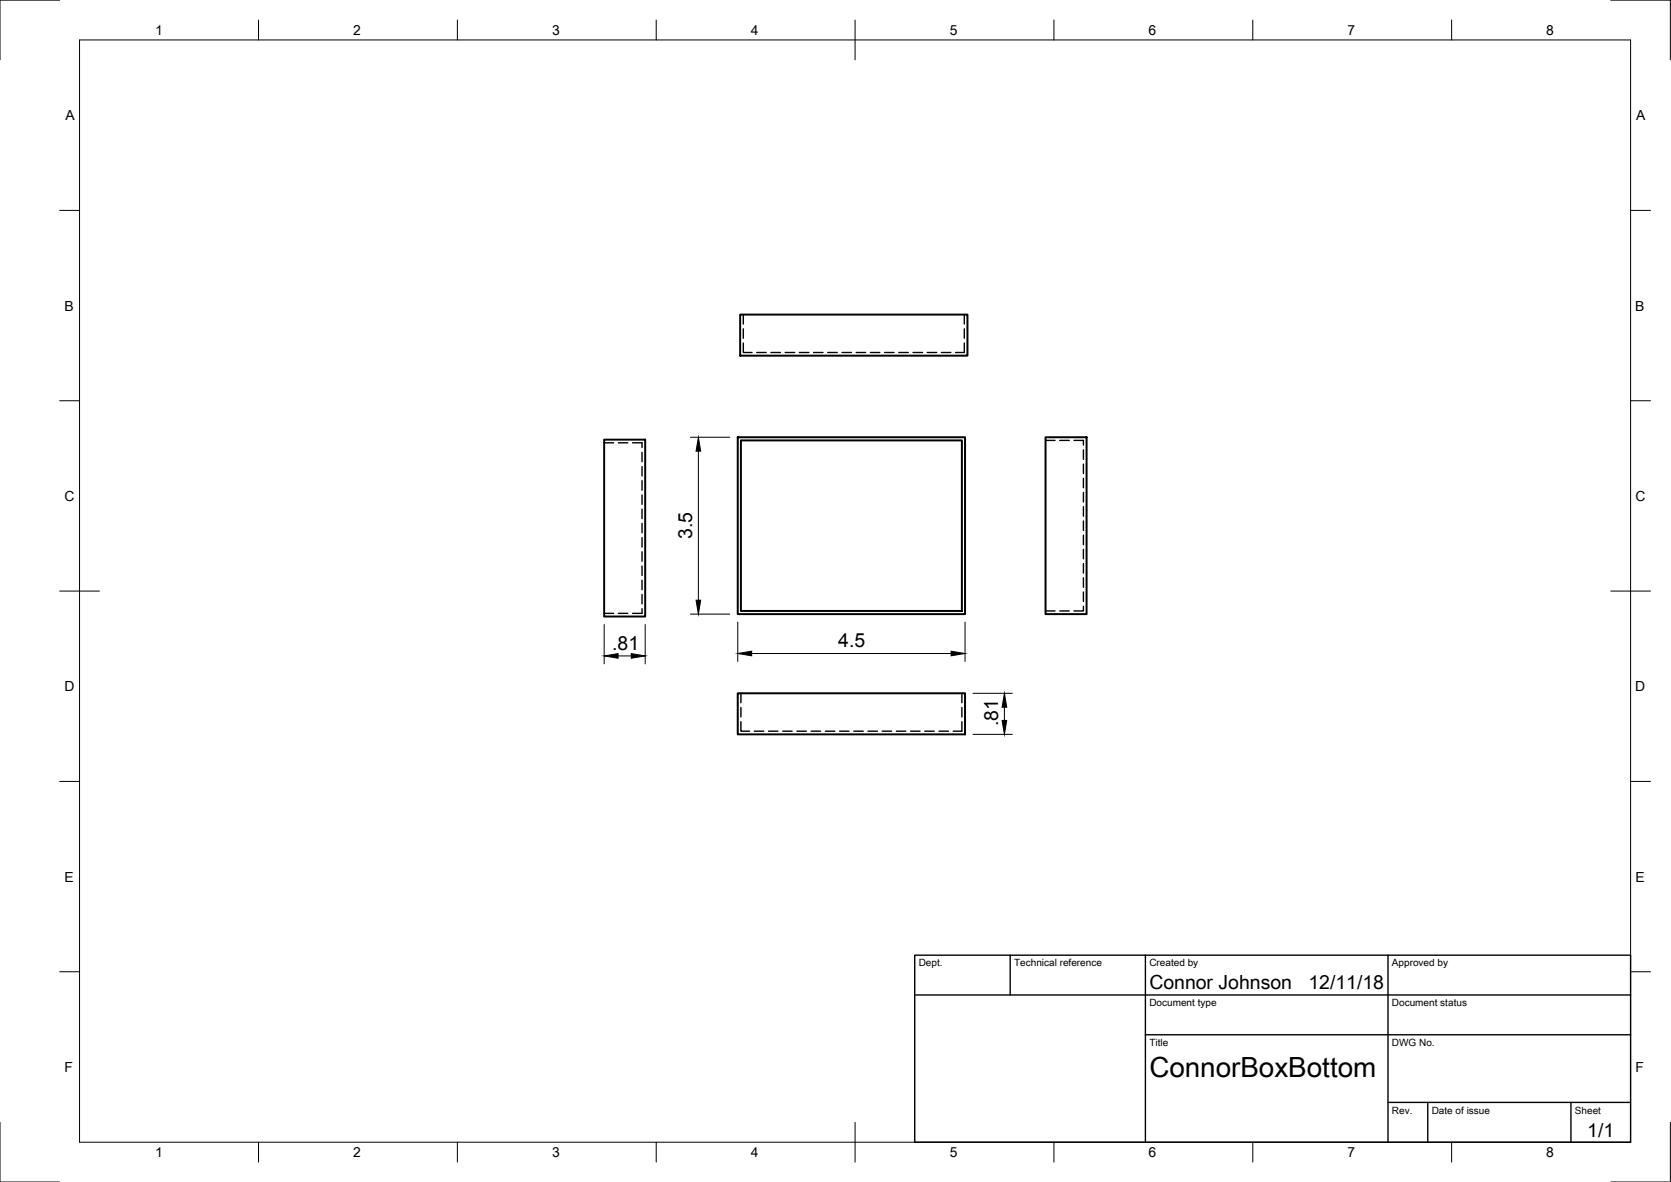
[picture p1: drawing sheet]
<svg xmlns="http://www.w3.org/2000/svg" width="420mm" height="297mm" viewBox="0 0 420 297" stroke-linecap="round" stroke-linejoin="round" font-family="sans-serif">
<!-- layer: Visible -->
<path d="M186.1 79.1h57.2v10.3h-57.2zM151.9 110.5h10.3v44.4h-10.3zM185.5 109.9h57.2v44.4h-57.2zM186.3 110.7h55.6v42.8h-55.6zM262.9 109.9h10.3v44.4h-10.3zM185.5 174.2h57.2v10.3h-57.2z" fill="none" stroke="#000" stroke-width=".5"/>
<!-- layer: Hidden -->
<g fill="none" stroke="#000" stroke-width=".35">
<path d="M186.9 79.1v2.3M242.5 79.1v2.3M186.9 86.2v2.4h2.2M186.9 82.6v2.4M190.3 88.6h2.4M193.8 88.6h2.4M197.4 88.6h2.4M201 88.6h2.4M204.6 88.6h2.3M208.1 88.6h2.4M211.7 88.6h2.4M215.3 88.6h2.4"/>
<path d="M218.8 88.6h2.4M222.4 88.6h2.4M226 88.6h2.4M229.6 88.6h2.3M233.1 88.6h2.4M236.7 88.6h2.4M242.5 82.6v2.4M242.5 86.2v2.4h-2.2M151.9 111.3h2.4M155.5 111.3h2.4M159.1 111.3h2.3v1.2M161.4 113.7v2.3"/>
<path d="M161.4 117.2v2.4M262.9 110.7h2.4M266.5 110.7h2.3M270 110.7h2.4v1.2M272.4 113.1v2.3M272.4 116.6v2.4M161.4 120.8v2.4M161.4 124.4v2.4M161.4 127.9v2.4M161.4 131.5v2.4M161.4 135.1v2.4M161.4 138.7v2.3"/>
<path d="M272.4 120.2v2.4M272.4 123.8v2.4M272.4 127.3v2.4M272.4 130.9v2.4M272.4 134.5v2.4M272.4 138.1v2.3M151.9 154.1h2.4M155.5 154.1h2.4M161.4 142.2v2.4M161.4 145.8v2.4M161.4 149.4v2.4M161.4 153v1.1h-2.3"/>
<path d="M262.9 153.5h2.4M266.5 153.5h2.3M272.4 152.3v1.2h-2.4M272.4 141.6v2.4M272.4 145.2v2.4M272.4 148.8v2.4M186.3 174.2v2.4M186.3 177.8v2.4M241.9 174.2v2.4M241.9 177.8v2.4M186.3 181.4v2.3h2.2M189.7 183.7h2.3"/>
<path d="M193.2 183.7h2.4M196.8 183.7h2.4M200.4 183.7h2.4M204 183.7h2.3M207.5 183.7h2.4M211.1 183.7h2.4M214.7 183.7h2.4M218.2 183.7h2.4M221.8 183.7h2.4M225.4 183.7h2.4M229 183.7h2.3M232.5 183.7h2.4"/>
<path d="M236.1 183.7h2.4M241.9 181.4v2.3h-2.2"/>
</g>
<!-- layer: Border -->
<g fill="none" stroke="#000" stroke-width=".25">
<path d="M15 0h-15v15M20 10h390v277h-390zM65 5v5M115 5v5M165 5v5M215 5v10M265 5v5M315 5v5M365 5v5M405 0h15v15M15 52.9h5M410 52.9h5"/>
<path d="M15 100.7h5M410 100.7h5M15 148.5h10M405 148.5h10M15 196.4h5M410 196.4h5M15 244.2h5M410 244.2h5M0 282v15h15M65 287v5M115 287v5M165 287v5"/>
<path d="M215 282v10M265 287v5M315 287v5M365 287v5M420 282v15h-15"/>
</g>
<!-- layer: TitleBlock -->
<path d="M230 240h180v47h-180zM230 250h180M254 240v10M288 240v47M349 240v47M288 260h122M349 277h61M359 277v10M395 277v10" fill="none" stroke="#000" stroke-width=".35"/>
<!-- layer: Dimensions -->
<path d="M173.6 109.9h9.9M175.6 113.4v37.4M151.9 156.9v9.9M162.2 156.9v9.9M173.6 154.3h9.9M185.5 156.3v9.9M242.7 156.3v9.9M155.4 164.8h3.3M189 164.2h50.2M244.7 174.2h9.9M252.6 177.7v3.3M244.7 184.5h9.9" fill="none" stroke="#000" stroke-width=".25"/>
<path d="M175.6 109.9l.6 3.5h-1.2zM175 150.8h1.2l-.6 3.5zM151.9 164.8l3.5-.5v1.1zM158.7 164.3l3.5 .5-3.5 .6zM185.5 164.2l3.5-.6v1.2zM239.2 163.6l3.5 .6-3.5 .6zM252.6 174.2l.5 3.5h-1.1zM252 181h1.1l-.5 3.5z" fill="#000" stroke="#000" stroke-width=".25"/>
<text font-size="7" x="289" y="270.5">ConnorBoxBottom</text>
<g font-size="4.9">
<text x="174.1" y="135.5" transform="rotate(-90 174.1 135.5)">3.5</text>
<text x="153.9" y="163.3">.81</text>
<text x="210.8" y="162.7">4.5</text>
<text x="251" y="182.5" transform="rotate(-90 251 182.5)">.81</text>
<text x="289" y="248.5">Connor Johnson</text>
<text x="329" y="248.5">12/11/18</text>
<text x="399.1" y="285.6">1/1</text>
</g>
<g font-size="3.5">
<text x="39" y="8.8">1</text>
<text x="88.8" y="8.8">2</text>
<text x="138.8" y="8.8">3</text>
<text x="188.7" y="8.8">4</text>
<text x="238.8" y="8.8">5</text>
<text x="288.7" y="8.8">6</text>
<text x="338.8" y="8.8">7</text>
<text x="388.8" y="8.8">8</text>
<text x="16.4" y="30.2">A</text>
<text x="411.4" y="30.2">A</text>
<text x="16.2" y="78">B</text>
<text x="411.2" y="78">B</text>
<text x="16.2" y="125.9">C</text>
<text x="411.2" y="125.9">C</text>
<text x="16.2" y="173.7">D</text>
<text x="411.2" y="173.7">D</text>
<text x="16.2" y="221.5">E</text>
<text x="411.2" y="221.5">E</text>
<text x="16.2" y="269.4">F</text>
<text x="411.2" y="269.4">F</text>
<text x="39" y="290.8">1</text>
<text x="88.8" y="290.8">2</text>
<text x="138.8" y="290.8">3</text>
<text x="188.7" y="290.8">4</text>
<text x="238.8" y="290.8">5</text>
<text x="288.7" y="290.8">6</text>
<text x="338.8" y="290.8">7</text>
<text x="388.8" y="290.8">8</text>
</g>
<g font-size="2.5">
<text x="231" y="242.8">Dept.</text>
<text x="255" y="242.8">Technical reference</text>
<text x="289" y="242.8">Created by</text>
<text x="350" y="242.8">Approved by</text>
<text x="289" y="252.8">Document type</text>
<text x="350" y="252.8">Document status</text>
<text x="289" y="262.8">Title</text>
<text x="350" y="262.8">DWG No.</text>
<text x="350" y="279.8">Rev.</text>
<text x="360" y="279.8">Date of issue</text>
<text x="396" y="279.8">Sheet</text>
</g>
</svg>
